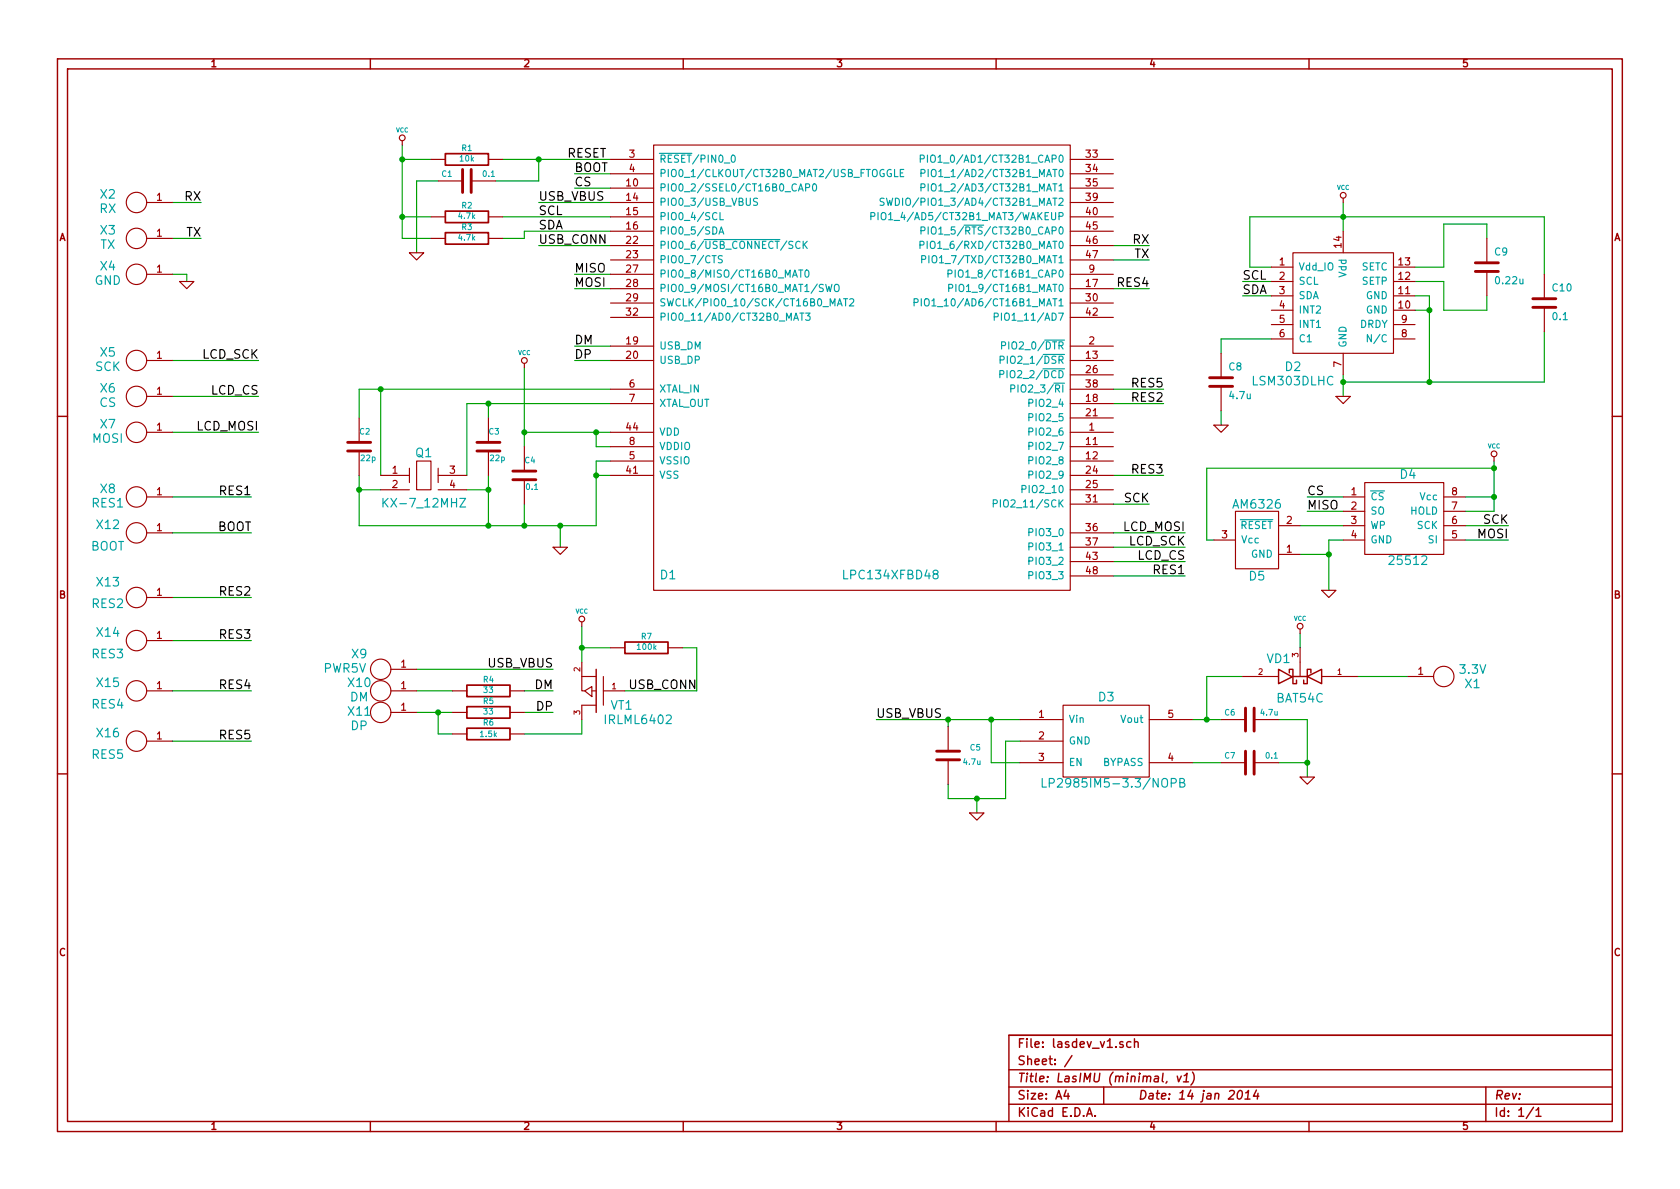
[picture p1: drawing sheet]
EESchema Schematic File Version 2  date 15.01.2014 0:59:52
LIBS:power
LIBS:device
LIBS:transistors
LIBS:conn
LIBS:special
LIBS:microchip
LIBS:vt
LIBS:bat54c
LIBS:kx-7
LIBS:lp2985
LIBS:lpc134x
LIBS:lsm303dlhc
LIBS:pad
LIBS:irlml6402
LIBS:25512
LIBS:am6326
LIBS:lasdev_v1-cache
EELAYER 25  0
EELAYER END
$Descr A4 11700 8267
encoding utf-8
Sheet 1 1
Title "LasIMU (minimal, v1)"
Date "14 jan 2014"
Rev ""
Comp ""
Comment1 ""
Comment2 ""
Comment3 ""
Comment4 ""
$EndDescr
Wire Wire Line
	8100 2700 7750 2700
Wire Wire Line
	8000 2000 7750 2000
Wire Wire Line
	1750 4450 1200 4450
Wire Wire Line
	8100 3300 7750 3300
Wire Wire Line
	9800 4700 9450 4700
Wire Wire Line
	9050 4400 9050 4500
Wire Wire Line
	8250 4000 7750 4000
Connection ~ 3900 3650
Wire Wire Line
	3900 3800 3900 3650
Wire Wire Line
	9050 3650 9350 3650
Wire Wire Line
	9250 4100 9250 3750
Wire Wire Line
	9250 3750 9350 3750
Wire Wire Line
	10400 3450 10200 3450
Wire Wire Line
	9100 3450 9350 3450
Wire Wire Line
	10500 3750 10200 3750
Wire Wire Line
	10750 1500 8700 1500
Wire Wire Line
	10750 1500 10750 1900
Wire Wire Line
	8250 3700 7750 3700
Wire Wire Line
	8250 3900 7750 3900
Wire Wire Line
	1200 2750 1800 2750
Wire Wire Line
	10350 2050 10350 2150
Wire Wire Line
	10350 2150 10050 2150
Wire Wire Line
	10050 2150 10050 1950
Wire Wire Line
	10050 1950 9850 1950
Wire Wire Line
	6100 5000 7100 5000
Wire Wire Line
	4250 4500 4050 4500
Wire Wire Line
	4050 4350 4050 4600
Wire Wire Line
	4750 4500 4850 4500
Wire Wire Line
	4850 4500 4850 4800
Wire Wire Line
	4850 4800 4350 4800
Wire Wire Line
	2900 4950 3150 4950
Wire Wire Line
	3050 4950 3050 5100
Wire Wire Line
	3050 5100 3150 5100
Wire Wire Line
	3850 4950 3650 4950
Wire Wire Line
	3850 4800 3650 4800
Wire Wire Line
	3650 5100 4050 5100
Connection ~ 3050 4950
Wire Wire Line
	3150 4800 2900 4800
Connection ~ 4050 4500
Wire Wire Line
	4050 5100 4050 5000
Wire Wire Line
	7100 5300 6900 5300
Wire Wire Line
	6900 5300 6900 5000
Wire Wire Line
	6600 5000 6600 5050
Connection ~ 6900 5000
Wire Wire Line
	7100 5150 7000 5150
Wire Wire Line
	7000 5150 7000 5550
Wire Wire Line
	8900 5000 9100 5000
Wire Wire Line
	9100 5000 9100 5400
Wire Wire Line
	9100 5300 8900 5300
Connection ~ 9100 5300
Wire Wire Line
	8500 5000 8300 5000
Wire Wire Line
	8500 5300 8300 5300
Connection ~ 8400 5000
Wire Wire Line
	2900 4650 3850 4650
Wire Wire Line
	3650 3000 4250 3000
Wire Wire Line
	4150 3000 4150 3100
Wire Wire Line
	4150 3100 4250 3100
Wire Wire Line
	4250 3200 4150 3200
Wire Wire Line
	4150 3200 4150 3650
Wire Wire Line
	4150 3300 4250 3300
Wire Wire Line
	3650 3500 3650 3650
Wire Wire Line
	4150 3650 2500 3650
Wire Wire Line
	3650 2550 3650 3100
Connection ~ 4150 3000
Connection ~ 4150 3300
Wire Wire Line
	2650 3400 2500 3400
Wire Wire Line
	2500 3650 2500 3300
Connection ~ 3650 3650
Connection ~ 2500 3400
Wire Wire Line
	3400 3300 3400 3650
Connection ~ 3400 3650
Wire Wire Line
	3250 3400 3400 3400
Connection ~ 3400 3400
Wire Wire Line
	3250 3300 3250 2800
Wire Wire Line
	3250 2800 4250 2800
Wire Wire Line
	3400 2800 3400 2900
Connection ~ 3400 2800
Wire Wire Line
	2650 3300 2650 2700
Wire Wire Line
	4250 2700 2500 2700
Wire Wire Line
	2500 2700 2500 2900
Connection ~ 2650 2700
Connection ~ 3650 3000
Wire Wire Line
	4000 2400 4250 2400
Wire Wire Line
	4000 2500 4250 2500
Wire Wire Line
	3750 1700 4250 1700
Wire Wire Line
	3750 1400 4250 1400
Wire Wire Line
	6600 5450 6600 5550
Wire Wire Line
	6600 5550 7000 5550
Wire Wire Line
	6800 5650 6800 5550
Connection ~ 6800 5550
Connection ~ 6600 5000
Wire Wire Line
	4250 1600 3650 1600
Wire Wire Line
	3500 1500 4250 1500
Wire Wire Line
	3000 1100 2800 1100
Wire Wire Line
	2800 1000 2800 1650
Wire Wire Line
	2800 1650 3000 1650
Wire Wire Line
	3000 1500 2800 1500
Connection ~ 2800 1500
Wire Wire Line
	3450 1250 3750 1250
Wire Wire Line
	3750 1250 3750 1100
Wire Wire Line
	3500 1100 4250 1100
Connection ~ 3750 1100
Wire Wire Line
	3500 1650 3650 1650
Wire Wire Line
	3650 1650 3650 1600
Connection ~ 2800 1100
Wire Wire Line
	3050 1250 2900 1250
Wire Wire Line
	2900 1250 2900 1750
Wire Wire Line
	9850 2050 9950 2050
Wire Wire Line
	9950 2050 9950 2650
Wire Wire Line
	9950 2150 9850 2150
Wire Wire Line
	9350 2600 9350 2750
Connection ~ 9950 2150
Wire Wire Line
	8650 2050 8850 2050
Wire Wire Line
	8650 1950 8850 1950
Wire Wire Line
	8850 1850 8700 1850
Wire Wire Line
	8700 1850 8700 1500
Wire Wire Line
	9350 1400 9350 1600
Connection ~ 9350 1500
Connection ~ 9350 2650
Wire Wire Line
	1400 1400 1200 1400
Wire Wire Line
	1400 1650 1200 1650
Wire Wire Line
	1200 1900 1300 1900
Wire Wire Line
	1300 1900 1300 1950
Wire Wire Line
	8000 1700 7750 1700
Wire Wire Line
	8000 1800 7750 1800
Wire Wire Line
	4000 1900 4250 1900
Wire Wire Line
	4000 2000 4250 2000
Wire Wire Line
	8000 3500 7750 3500
Wire Wire Line
	4250 1300 4000 1300
Wire Wire Line
	4000 1200 4250 1200
Wire Wire Line
	9850 1850 10050 1850
Wire Wire Line
	10050 1850 10050 1550
Wire Wire Line
	10050 1550 10350 1550
Wire Wire Line
	10350 1550 10350 1650
Wire Wire Line
	8850 2350 8500 2350
Wire Wire Line
	8500 2350 8500 2450
Wire Wire Line
	8500 2850 8500 2950
Wire Wire Line
	1800 2500 1200 2500
Wire Wire Line
	1800 3000 1200 3000
Wire Wire Line
	7750 3800 8250 3800
Wire Wire Line
	10750 2300 10750 2650
Wire Wire Line
	10750 2650 9350 2650
Connection ~ 9950 2650
Wire Wire Line
	9100 3550 9350 3550
Wire Wire Line
	10500 3650 10200 3650
Wire Wire Line
	10200 3550 10400 3550
Wire Wire Line
	10400 3550 10400 3200
Connection ~ 10400 3450
Wire Wire Line
	9050 3850 9250 3850
Connection ~ 9250 3850
Wire Wire Line
	8450 3750 8400 3750
Wire Wire Line
	8400 3750 8400 3250
Wire Wire Line
	8400 3250 10400 3250
Connection ~ 10400 3250
Wire Wire Line
	1200 3450 1750 3450
Wire Wire Line
	1750 3700 1200 3700
Wire Wire Line
	8400 5000 8400 4700
Wire Wire Line
	8400 4700 8650 4700
Wire Wire Line
	8100 2800 7750 2800
Wire Wire Line
	1200 4150 1750 4150
Wire Wire Line
	1200 4800 1750 4800
Wire Wire Line
	1750 5150 1200 5150
Text Label 8100 2700 2    60   ~ 0
RES5
Text Label 1750 5150 2    60   ~ 0
RES5
$Comp
L PAD X16
U 1 1
P 950 5150
F 0 "X16" H 750 5200 60  0000 C CNN
F 1 "RES5" H 750 5050 60  0000 C CNN
	1    950  5150
	1    0    0    -1  
$EndComp
Text Label 8000 2000 2    60   ~ 0
RES4
Text Label 1750 4800 2    60   ~ 0
RES4
$Comp
L PAD X15
U 1 1
P 950 4800
F 0 "X15" H 750 4850 60  0000 C CNN
F 1 "RES4" H 750 4700 60  0000 C CNN
	1    950  4800
	1    0    0    -1  
$EndComp
Text Label 1750 4450 2    60   ~ 0
RES3
Text Label 1750 4150 2    60   ~ 0
RES2
$Comp
L PAD X14
U 1 1
P 950 4450
F 0 "X14" H 750 4500 60  0000 C CNN
F 1 "RES3" H 750 4350 60  0000 C CNN
	1    950  4450
	1    0    0    -1  
$EndComp
Text Label 8100 3300 2    60   ~ 0
RES3
Text Label 8100 2800 2    60   ~ 0
RES2
$Comp
L PAD X13
U 1 1
P 950 4150
F 0 "X13" H 750 4250 60  0000 C CNN
F 1 "RES2" H 750 4100 60  0000 C CNN
	1    950  4150
	1    0    0    -1  
$EndComp
$Comp
L VCC #PWR01
U 1 1
P 9050 4400
F 0 "#PWR01" H 9050 4500 30  0001 C CNN
F 1 "VCC" H 9050 4500 30  0000 C CNN
	1    9050 4400
	1    0    0    -1  
$EndComp
$Comp
L BAT54C VD1
U 1 1
P 9050 4700
F 0 "VD1" H 9200 4575 60  0000 C CNN
F 1 "BAT54C" H 9050 4850 60  0000 C CNN
	1    9050 4700
	-1   0    0    1   
$EndComp
Text Label 1750 3700 2    60   ~ 0
BOOT
$Comp
L PAD X12
U 1 1
P 950 3700
F 0 "X12" H 750 3750 60  0000 C CNN
F 1 "BOOT" H 750 3600 60  0000 C CNN
	1    950  3700
	1    0    0    -1  
$EndComp
Text Label 8250 4000 2    60   ~ 0
RES1
Text Label 1750 3450 2    60   ~ 0
RES1
$Comp
L PAD X8
U 1 1
P 950 3450
F 0 "X8" H 750 3500 60  0000 C CNN
F 1 "RES1" H 750 3400 60  0000 C CNN
	1    950  3450
	1    0    0    -1  
$EndComp
$Comp
L AM6326 D5
U 1 1
P 8750 3750
F 0 "D5" H 8750 4000 60  0000 C CNN
F 1 "AM6326" H 8750 3500 60  0000 C CNN
	1    8750 3750
	-1   0    0    1   
$EndComp
$Comp
L GND #PWR02
U 1 1
P 9250 4100
F 0 "#PWR02" H 9250 4100 30  0001 C CNN
F 1 "GND" H 9250 4030 30  0001 C CNN
	1    9250 4100
	1    0    0    -1  
$EndComp
$Comp
L VCC #PWR03
U 1 1
P 10400 3200
F 0 "#PWR03" H 10400 3300 30  0001 C CNN
F 1 "VCC" H 10400 3300 30  0000 C CNN
	1    10400 3200
	1    0    0    -1  
$EndComp
Text Label 10500 3650 2    60   ~ 0
SCK
Text Label 9100 3550 0    60   ~ 0
MISO
Text Label 10500 3750 2    60   ~ 0
MOSI
Text Label 9100 3450 0    60   ~ 0
CS
$Comp
L 25512 D4
U 1 1
P 9800 3600
F 0 "D4" H 9800 3900 60  0000 C CNN
F 1 "25512" H 9800 3300 60  0000 C CNN
	1    9800 3600
	1    0    0    -1  
$EndComp
$Comp
L C C10
U 1 1
P 10750 2100
F 0 "C10" H 10800 2200 50  0000 L CNN
F 1 "0.1" H 10800 2000 50  0000 L CNN
	1    10750 2100
	1    0    0    -1  
$EndComp
Text Label 8250 3900 2    60   ~ 0
LCD_CS
Text Label 8250 3800 2    60   ~ 0
LCD_SCK
Text Label 8250 3700 2    60   ~ 0
LCD_MOSI
Text Label 1800 2500 2    60   ~ 0
LCD_SCK
Text Label 1800 2750 2    60   ~ 0
LCD_CS
Text Label 1800 3000 2    60   ~ 0
LCD_MOSI
$Comp
L PAD X7
U 1 1
P 950 3000
F 0 "X7" H 750 3050 60  0000 C CNN
F 1 "MOSI" H 750 2950 60  0000 C CNN
	1    950  3000
	1    0    0    -1  
$EndComp
$Comp
L PAD X6
U 1 1
P 950 2750
F 0 "X6" H 750 2800 60  0000 C CNN
F 1 "CS" H 750 2700 60  0000 C CNN
	1    950  2750
	1    0    0    -1  
$EndComp
$Comp
L PAD X5
U 1 1
P 950 2500
F 0 "X5" H 750 2550 60  0000 C CNN
F 1 "SCK" H 750 2450 60  0000 C CNN
	1    950  2500
	1    0    0    -1  
$EndComp
$Comp
L GND #PWR04
U 1 1
P 8500 2950
F 0 "#PWR04" H 8500 2950 30  0001 C CNN
F 1 "GND" H 8500 2880 30  0001 C CNN
	1    8500 2950
	1    0    0    -1  
$EndComp
$Comp
L C C8
U 1 1
P 8500 2650
F 0 "C8" H 8550 2750 50  0000 L CNN
F 1 "4.7u" H 8550 2550 50  0000 L CNN
	1    8500 2650
	1    0    0    -1  
$EndComp
$Comp
L C C9
U 1 1
P 10350 1850
F 0 "C9" H 10400 1950 50  0000 L CNN
F 1 "0.22u" H 10400 1750 50  0000 L CNN
	1    10350 1850
	1    0    0    -1  
$EndComp
$Comp
L PAD X11
U 1 1
P 2650 4950
F 0 "X11" H 2500 4950 60  0000 C CNN
F 1 "DP" H 2500 4850 60  0000 C CNN
	1    2650 4950
	1    0    0    -1  
$EndComp
$Comp
L PAD X9
U 1 1
P 2650 4650
F 0 "X9" H 2500 4750 60  0000 C CNN
F 1 "PWR5V" H 2400 4650 60  0000 C CNN
	1    2650 4650
	1    0    0    -1  
$EndComp
$Comp
L PAD X10
U 1 1
P 2650 4800
F 0 "X10" H 2500 4850 60  0000 C CNN
F 1 "DM" H 2500 4750 60  0000 C CNN
	1    2650 4800
	1    0    0    -1  
$EndComp
Text Label 4000 1200 0    60   ~ 0
BOOT
$Comp
L LPC134XFBD48 D1
U 1 1
P 6050 2600
F 0 "D1" H 4650 1200 60  0000 C CNN
F 1 "LPC134XFBD48" H 6200 1200 60  0000 C CNN
	1    6050 2600
	1    0    0    -1  
$EndComp
$Comp
L LSM303DLHC D2
U 1 1
P 9350 2750
F 0 "D2" H 9000 2950 60  0000 C CNN
F 1 "LSM303DLHC" H 9000 2850 60  0000 C CNN
	1    9350 2750
	1    0    0    -1  
$EndComp
$Comp
L LP2985IM5-3.3/NOPB D3
U 1 1
P 7700 5150
F 0 "D3" H 7700 5450 60  0000 C CNN
F 1 "LP2985IM5-3.3/NOPB" H 7750 4850 60  0000 C CNN
	1    7700 5150
	1    0    0    -1  
$EndComp
$Comp
L KX-7_12MHZ Q1
U 1 1
P 2950 3300
F 0 "Q1" H 2950 3450 60  0000 C CNN
F 1 "KX-7_12MHZ" H 2950 3100 60  0000 C CNN
	1    2950 3300
	1    0    0    -1  
$EndComp
$Comp
L C C4
U 1 1
P 3650 3300
F 0 "C4" H 3650 3400 40  0000 L CNN
F 1 "0.1" H 3656 3215 40  0000 L CNN
F 2 "~" H 3688 3150 30  0000 C CNN
F 3 "~" H 3650 3300 60  0000 C CNN
	1    3650 3300
	1    0    0    -1  
$EndComp
$Comp
L R R4
U 1 1
P 3400 4800
F 0 "R4" V 3480 4800 40  0000 C CNN
F 1 "33" V 3407 4801 40  0000 C CNN
F 2 "~" V 3330 4800 30  0000 C CNN
F 3 "~" H 3400 4800 30  0000 C CNN
	1    3400 4800
	0    -1   -1   0   
$EndComp
$Comp
L R R5
U 1 1
P 3400 4950
F 0 "R5" V 3480 4950 40  0000 C CNN
F 1 "33" V 3407 4951 40  0000 C CNN
F 2 "~" V 3330 4950 30  0000 C CNN
F 3 "~" H 3400 4950 30  0000 C CNN
	1    3400 4950
	0    -1   -1   0   
$EndComp
$Comp
L IRLML6402 VT1
U 1 1
P 4150 4800
F 0 "VT1" H 4050 4900 60  0000 R CNN
F 1 "IRLML6402" H 4100 5000 60  0000 R CNN
	1    4150 4800
	-1   0    0    1   
$EndComp
$Comp
L R R7
U 1 1
P 4500 4500
F 0 "R7" V 4580 4500 40  0000 C CNN
F 1 "100k" V 4507 4501 40  0000 C CNN
F 2 "~" V 4430 4500 30  0000 C CNN
F 3 "~" H 4500 4500 30  0000 C CNN
	1    4500 4500
	0    1    -1   0   
$EndComp
$Comp
L R R6
U 1 1
P 3400 5100
F 0 "R6" V 3480 5100 40  0000 C CNN
F 1 "1.5k" V 3400 5100 40  0000 C CNN
F 2 "~" V 3330 5100 30  0000 C CNN
F 3 "~" H 3400 5100 30  0000 C CNN
	1    3400 5100
	0    -1   -1   0   
$EndComp
Text Label 3850 4800 2    60   ~ 0
DM
Text Label 3850 4950 2    60   ~ 0
DP
$Comp
L VCC #PWR05
U 1 1
P 4050 4350
F 0 "#PWR05" H 4050 4450 30  0001 C CNN
F 1 "VCC" H 4050 4450 30  0000 C CNN
	1    4050 4350
	1    0    0    -1  
$EndComp
Text Label 4850 4800 2    60   ~ 0
USB_CONN
$Comp
L C C5
U 1 1
P 6600 5250
F 0 "C5" H 6750 5300 40  0000 L CNN
F 1 "4.7u" H 6700 5200 40  0000 L CNN
F 2 "~" H 6638 5100 30  0000 C CNN
F 3 "~" H 6600 5250 60  0000 C CNN
	1    6600 5250
	1    0    0    -1  
$EndComp
$Comp
L C C7
U 1 1
P 8700 5300
F 0 "C7" V 8750 5400 40  0000 L CNN
F 1 "0.1" V 8750 5100 40  0000 L CNN
F 2 "~" H 8738 5150 30  0000 C CNN
F 3 "~" H 8700 5300 60  0000 C CNN
	1    8700 5300
	0    -1   -1   0   
$EndComp
$Comp
L C C6
U 1 1
P 8700 5000
F 0 "C6" V 8750 5100 40  0000 L CNN
F 1 "4.7u" V 8750 4800 40  0000 L CNN
F 2 "~" H 8738 4850 30  0000 C CNN
F 3 "~" H 8700 5000 60  0000 C CNN
	1    8700 5000
	0    -1   -1   0   
$EndComp
$Comp
L GND #PWR06
U 1 1
P 9100 5400
F 0 "#PWR06" H 9100 5400 30  0001 C CNN
F 1 "GND" H 9100 5330 30  0001 C CNN
	1    9100 5400
	1    0    0    -1  
$EndComp
Text Label 3850 4650 2    60   ~ 0
USB_VBUS
$Comp
L GND #PWR07
U 1 1
P 3900 3800
F 0 "#PWR07" H 3900 3800 30  0001 C CNN
F 1 "GND" H 3900 3730 30  0001 C CNN
	1    3900 3800
	1    0    0    -1  
$EndComp
$Comp
L C C2
U 1 1
P 2500 3100
F 0 "C2" H 2500 3200 40  0000 L CNN
F 1 "22p" H 2506 3015 40  0000 L CNN
F 2 "~" H 2538 2950 30  0000 C CNN
F 3 "~" H 2500 3100 60  0000 C CNN
	1    2500 3100
	1    0    0    -1  
$EndComp
$Comp
L C C3
U 1 1
P 3400 3100
F 0 "C3" H 3400 3200 40  0000 L CNN
F 1 "22p" H 3406 3015 40  0000 L CNN
F 2 "~" H 3438 2950 30  0000 C CNN
F 3 "~" H 3400 3100 60  0000 C CNN
	1    3400 3100
	1    0    0    -1  
$EndComp
$Comp
L VCC #PWR08
U 1 1
P 3650 2550
F 0 "#PWR08" H 3650 2650 30  0001 C CNN
F 1 "VCC" H 3650 2650 30  0000 C CNN
	1    3650 2550
	1    0    0    -1  
$EndComp
Text Label 4000 2400 0    60   ~ 0
DM
Text Label 4000 2500 0    60   ~ 0
DP
Text Label 3750 1700 0    60   ~ 0
USB_CONN
Text Label 3750 1400 0    60   ~ 0
USB_VBUS
$Comp
L GND #PWR09
U 1 1
P 6800 5650
F 0 "#PWR09" H 6800 5650 30  0001 C CNN
F 1 "GND" H 6800 5580 30  0001 C CNN
	1    6800 5650
	1    0    0    -1  
$EndComp
Text Label 6100 5000 0    60   ~ 0
USB_VBUS
Text Label 3750 1500 0    60   ~ 0
SCL
Text Label 3750 1600 0    60   ~ 0
SDA
$Comp
L R R1
U 1 1
P 3250 1100
F 0 "R1" V 3330 1100 40  0000 C CNN
F 1 "10k" V 3257 1101 40  0000 C CNN
F 2 "~" V 3180 1100 30  0000 C CNN
F 3 "~" H 3250 1100 30  0000 C CNN
	1    3250 1100
	0    -1   -1   0   
$EndComp
$Comp
L R R2
U 1 1
P 3250 1500
F 0 "R2" V 3330 1500 40  0000 C CNN
F 1 "4.7k" V 3257 1501 40  0000 C CNN
F 2 "~" V 3180 1500 30  0000 C CNN
F 3 "~" H 3250 1500 30  0000 C CNN
	1    3250 1500
	0    -1   -1   0   
$EndComp
$Comp
L R R3
U 1 1
P 3250 1650
F 0 "R3" V 3330 1650 40  0000 C CNN
F 1 "4.7k" V 3257 1651 40  0000 C CNN
F 2 "~" V 3180 1650 30  0000 C CNN
F 3 "~" H 3250 1650 30  0000 C CNN
	1    3250 1650
	0    -1   -1   0   
$EndComp
$Comp
L C C1
U 1 1
P 3250 1250
F 0 "C1" V 3300 1350 40  0000 L CNN
F 1 "0.1" V 3300 1050 40  0000 L CNN
F 2 "~" H 3288 1100 30  0000 C CNN
F 3 "~" H 3250 1250 60  0000 C CNN
	1    3250 1250
	0    -1   -1   0   
$EndComp
$Comp
L VCC #PWR010
U 1 1
P 2800 1000
F 0 "#PWR010" H 2800 1100 30  0001 C CNN
F 1 "VCC" H 2800 1100 30  0000 C CNN
	1    2800 1000
	1    0    0    -1  
$EndComp
$Comp
L GND #PWR011
U 1 1
P 2900 1750
F 0 "#PWR011" H 2900 1750 30  0001 C CNN
F 1 "GND" H 2900 1680 30  0001 C CNN
	1    2900 1750
	1    0    0    -1  
$EndComp
Text Label 8650 1950 0    60   ~ 0
SCL
Text Label 8650 2050 0    60   ~ 0
SDA
$Comp
L VCC #PWR012
U 1 1
P 9350 1400
F 0 "#PWR012" H 9350 1500 30  0001 C CNN
F 1 "VCC" H 9350 1500 30  0000 C CNN
	1    9350 1400
	1    0    0    -1  
$EndComp
$Comp
L GND #PWR013
U 1 1
P 9350 2750
F 0 "#PWR013" H 9350 2750 30  0001 C CNN
F 1 "GND" H 9350 2680 30  0001 C CNN
	1    9350 2750
	1    0    0    -1  
$EndComp
Text Label 1400 1400 2    60   ~ 0
RX
Text Label 1400 1650 2    60   ~ 0
TX
$Comp
L GND #PWR014
U 1 1
P 1300 1950
F 0 "#PWR014" H 1300 1950 30  0001 C CNN
F 1 "GND" H 1300 1880 30  0001 C CNN
	1    1300 1950
	1    0    0    -1  
$EndComp
Text Label 8000 1700 2    60   ~ 0
RX
Text Label 8000 1800 2    60   ~ 0
TX
Text Label 4000 1900 0    60   ~ 0
MISO
Text Label 4000 2000 0    60   ~ 0
MOSI
Text Label 8000 3500 2    60   ~ 0
SCK
Text Label 4000 1300 0    60   ~ 0
CS
$Comp
L PAD X2
U 1 1
P 950 1400
F 0 "X2" H 750 1450 60  0000 C CNN
F 1 "RX" H 750 1350 60  0000 C CNN
	1    950  1400
	1    0    0    -1  
$EndComp
$Comp
L PAD X3
U 1 1
P 950 1650
F 0 "X3" H 750 1700 60  0000 C CNN
F 1 "TX" H 750 1600 60  0000 C CNN
	1    950  1650
	1    0    0    -1  
$EndComp
$Comp
L PAD X4
U 1 1
P 950 1900
F 0 "X4" H 750 1950 60  0000 C CNN
F 1 "GND" H 750 1850 60  0000 C CNN
	1    950  1900
	1    0    0    -1  
$EndComp
$Comp
L PAD X1
U 1 1
P 10050 4700
F 0 "X1" H 9850 4750 60  0000 C CNN
F 1 "3.3V" H 9850 4650 60  0000 C CNN
	1    10050 4700
	-1   0    0    1   
$EndComp
Text Label 3950 1100 0    60   ~ 0
RESET
$EndSCHEMATC
